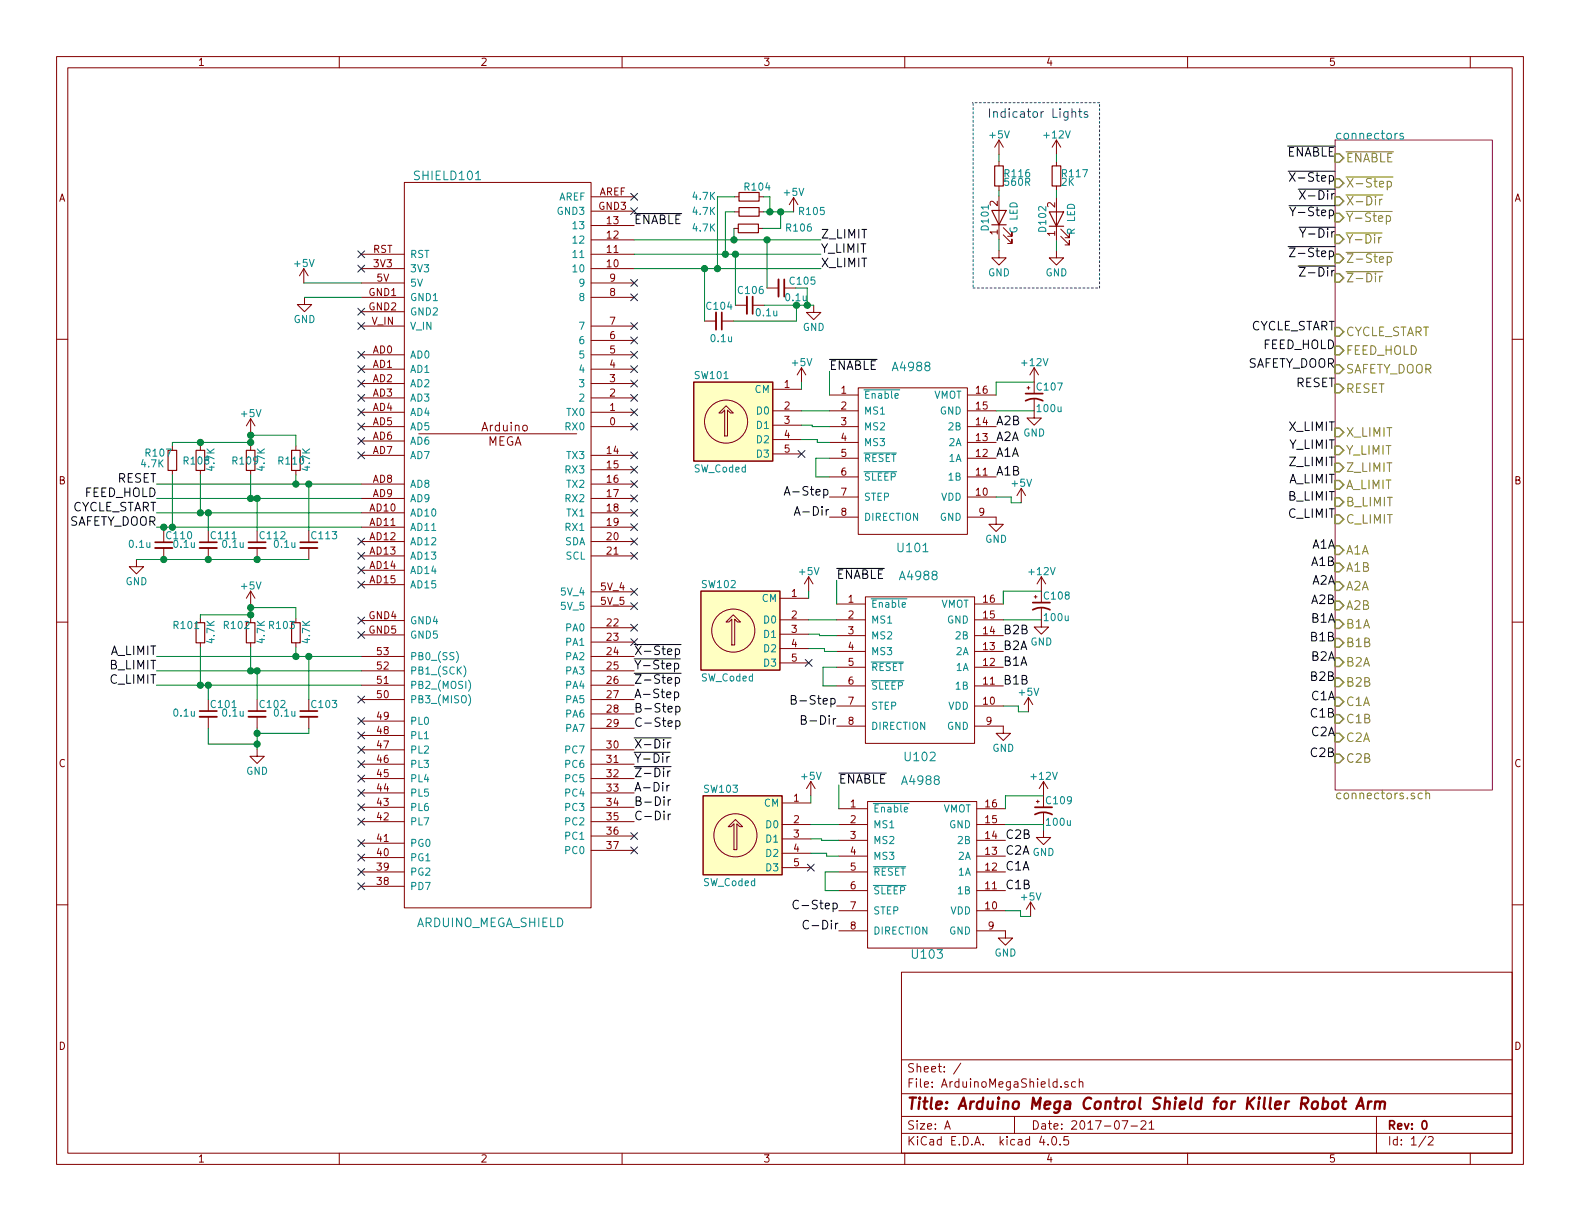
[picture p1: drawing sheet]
EESchema Schematic File Version 2
LIBS:ArduinoMegaShield
LIBS:power
LIBS:device
LIBS:transistors
LIBS:conn
LIBS:linear
LIBS:regul
LIBS:74xx
LIBS:cmos4000
LIBS:adc-dac
LIBS:memory
LIBS:xilinx
LIBS:microcontrollers
LIBS:dsp
LIBS:microchip
LIBS:analog_switches
LIBS:motorola
LIBS:texas
LIBS:intel
LIBS:audio
LIBS:interface
LIBS:digital-audio
LIBS:philips
LIBS:display
LIBS:cypress
LIBS:siliconi
LIBS:opto
LIBS:atmel
LIBS:contrib
LIBS:valves
LIBS:switches
LIBS:ArduinoMegaShield-cache
EELAYER 25 0
EELAYER END
$Descr A 11000 8500
encoding utf-8
Sheet 1 2
Title "Arduino Mega Control Shield for Killer Robot Arm"
Date "2017-07-21"
Rev "0"
Comp ""
Comment1 ""
Comment2 ""
Comment3 ""
Comment4 ""
$EndDescr
$Comp
L A4988 U101
U 1 1
P 6365 3180
F 0 "U101" H 6355 2550 60  0000 C CNN
F 1 "A4988" H 6345 3810 60  0000 C CNN
F 2 "6axis:A4988" H 6355 3110 60  0001 C CNN
F 3 "" H 6355 3110 60  0001 C CNN
	1    6365 3180
	1    0    0    -1  
$EndComp
$Comp
L A4988 U102
U 1 1
P 6415 4635
F 0 "U102" H 6405 4005 60  0000 C CNN
F 1 "A4988" H 6395 5265 60  0000 C CNN
F 2 "6axis:A4988" H 6405 4565 60  0001 C CNN
F 3 "" H 6405 4565 60  0001 C CNN
	1    6415 4635
	1    0    0    -1  
$EndComp
$Comp
L A4988 U103
U 1 1
P 6430 6060
F 0 "U103" H 6455 5480 60  0000 C CNN
F 1 "A4988" H 6410 6690 60  0000 C CNN
F 2 "6axis:A4988" H 6420 5990 60  0001 C CNN
F 3 "" H 6420 5990 60  0001 C CNN
	1    6430 6060
	1    0    0    -1  
$EndComp
Text Label 6935 3190 0    60   ~ 0
A1A
Text Label 6935 3320 0    60   ~ 0
A1B
Text Label 6935 3080 0    60   ~ 0
A2A
Text Label 6935 2970 0    60   ~ 0
A2B
Text Label 6985 4645 0    60   ~ 0
B1A
Text Label 6985 4775 0    60   ~ 0
B1B
Text Label 6985 4535 0    60   ~ 0
B2A
Text Label 6985 4425 0    60   ~ 0
B2B
Text Label 7000 6070 0    60   ~ 0
C1A
Text Label 7000 6200 0    60   ~ 0
C1B
Text Label 7000 5960 0    60   ~ 0
C2A
Text Label 7000 5850 0    60   ~ 0
C2B
$Comp
L GND #PWR01
U 1 1
P 6935 3600
F 0 "#PWR01" H 6935 3350 50  0001 C CNN
F 1 "GND" H 6935 3450 50  0000 C CNN
F 2 "" H 6935 3600 50  0000 C CNN
F 3 "" H 6935 3600 50  0000 C CNN
	1    6935 3600
	1    0    0    -1  
$EndComp
$Comp
L GND #PWR02
U 1 1
P 6985 5055
F 0 "#PWR02" H 6985 4805 50  0001 C CNN
F 1 "GND" H 6985 4905 50  0000 C CNN
F 2 "" H 6985 5055 50  0000 C CNN
F 3 "" H 6985 5055 50  0000 C CNN
	1    6985 5055
	1    0    0    -1  
$EndComp
$Comp
L GND #PWR03
U 1 1
P 7000 6480
F 0 "#PWR03" H 7000 6230 50  0001 C CNN
F 1 "GND" H 7000 6330 50  0000 C CNN
F 2 "" H 7000 6480 50  0000 C CNN
F 3 "" H 7000 6480 50  0000 C CNN
	1    7000 6480
	1    0    0    -1  
$EndComp
$Comp
L GND #PWR04
U 1 1
P 7200 2860
F 0 "#PWR04" H 7200 2610 50  0001 C CNN
F 1 "GND" H 7200 2710 50  0000 C CNN
F 2 "" H 7200 2860 50  0000 C CNN
F 3 "" H 7200 2860 50  0000 C CNN
	1    7200 2860
	1    0    0    -1  
$EndComp
$Comp
L +12V #PWR05
U 1 1
P 7200 2660
F 0 "#PWR05" H 7200 2510 50  0001 C CNN
F 1 "+12V" H 7200 2800 50  0000 C CNN
F 2 "" H 7200 2660 50  0000 C CNN
F 3 "" H 7200 2660 50  0000 C CNN
	1    7200 2660
	1    0    0    -1  
$EndComp
Text Label 5775 2585 0    60   ~ 0
~ENABLE
$Comp
L +5V #PWR06
U 1 1
P 7110 3500
F 0 "#PWR06" H 7110 3350 50  0001 C CNN
F 1 "+5V" H 7110 3640 50  0000 C CNN
F 2 "" H 7110 3500 50  0000 C CNN
F 3 "" H 7110 3500 50  0000 C CNN
F 4 "Value" H 7110 3500 60  0001 C CNN "Fieldname"
	1    7110 3500
	1    0    0    -1  
$EndComp
$Comp
L +5V #PWR07
U 1 1
P 7160 4955
F 0 "#PWR07" H 7160 4805 50  0001 C CNN
F 1 "+5V" H 7160 5095 50  0000 C CNN
F 2 "" H 7160 4955 50  0000 C CNN
F 3 "" H 7160 4955 50  0000 C CNN
F 4 "Value" H 7160 4955 60  0001 C CNN "Fieldname"
	1    7160 4955
	1    0    0    -1  
$EndComp
$Comp
L +5V #PWR08
U 1 1
P 7175 6380
F 0 "#PWR08" H 7175 6230 50  0001 C CNN
F 1 "+5V" H 7175 6520 50  0000 C CNN
F 2 "" H 7175 6380 50  0000 C CNN
F 3 "" H 7175 6380 50  0000 C CNN
F 4 "Value" H 7175 6380 60  0001 C CNN "Fieldname"
	1    7175 6380
	1    0    0    -1  
$EndComp
$Comp
L CP1_Small C107
U 1 1
P 7200 2760
F 0 "C107" H 7210 2830 50  0000 L CNN
F 1 "100u" H 7210 2680 50  0000 L CNN
F 2 "Capacitors_THT:C_Radial_D6.3_L11.2_P2.5" H 7200 2760 50  0001 C CNN
F 3 "https://industrial.panasonic.com/cdbs/www-data/pdf/RDF0000/ABA0000C1018.pdf" H 7200 2760 50  0001 C CNN
F 4 "Value" H 7200 2760 60  0001 C CNN "Fieldname"
F 5 "EEU-FM1E101" H 7200 2760 60  0001 C CNN "MPN"
	1    7200 2760
	1    0    0    -1  
$EndComp
$Comp
L GND #PWR09
U 1 1
P 7250 4315
F 0 "#PWR09" H 7250 4065 50  0001 C CNN
F 1 "GND" H 7250 4165 50  0000 C CNN
F 2 "" H 7250 4315 50  0000 C CNN
F 3 "" H 7250 4315 50  0000 C CNN
	1    7250 4315
	1    0    0    -1  
$EndComp
$Comp
L +12V #PWR010
U 1 1
P 7250 4115
F 0 "#PWR010" H 7250 3965 50  0001 C CNN
F 1 "+12V" H 7250 4255 50  0000 C CNN
F 2 "" H 7250 4115 50  0000 C CNN
F 3 "" H 7250 4115 50  0000 C CNN
	1    7250 4115
	1    0    0    -1  
$EndComp
$Comp
L CP1_Small C108
U 1 1
P 7250 4215
F 0 "C108" H 7260 4285 50  0000 L CNN
F 1 "100u" H 7260 4135 50  0000 L CNN
F 2 "Capacitors_THT:C_Radial_D6.3_L11.2_P2.5" H 7250 4215 50  0001 C CNN
F 3 "https://industrial.panasonic.com/cdbs/www-data/pdf/RDF0000/ABA0000C1018.pdf" H 7250 4215 50  0001 C CNN
F 4 "Value" H 7250 4215 60  0001 C CNN "Fieldname"
F 5 "EEU-FM1E101" H 7250 4215 60  0001 C CNN "MPN"
	1    7250 4215
	1    0    0    -1  
$EndComp
$Comp
L GND #PWR011
U 1 1
P 7265 5780
F 0 "#PWR011" H 7265 5530 50  0001 C CNN
F 1 "GND" H 7265 5630 50  0000 C CNN
F 2 "" H 7265 5780 50  0000 C CNN
F 3 "" H 7265 5780 50  0000 C CNN
	1    7265 5780
	1    0    0    -1  
$EndComp
$Comp
L +12V #PWR012
U 1 1
P 7265 5540
F 0 "#PWR012" H 7265 5390 50  0001 C CNN
F 1 "+12V" H 7265 5680 50  0000 C CNN
F 2 "" H 7265 5540 50  0000 C CNN
F 3 "" H 7265 5540 50  0000 C CNN
	1    7265 5540
	1    0    0    -1  
$EndComp
$Comp
L CP1_Small C109
U 1 1
P 7265 5640
F 0 "C109" H 7275 5710 50  0000 L CNN
F 1 "100u" H 7275 5560 50  0000 L CNN
F 2 "Capacitors_THT:C_Radial_D6.3_L11.2_P2.5" H 7265 5640 50  0001 C CNN
F 3 "https://industrial.panasonic.com/cdbs/www-data/pdf/RDF0000/ABA0000C1018.pdf" H 7265 5640 50  0001 C CNN
F 4 "Value" H 7265 5640 60  0001 C CNN "Fieldname"
F 5 "EEU-FM1E101" H 7265 5640 60  0001 C CNN "MPN"
	1    7265 5640
	1    0    0    -1  
$EndComp
Text Label 5775 3600 2    60   ~ 0
A-Dir
Text Label 5825 5055 2    60   ~ 0
B-Dir
Text Label 5840 6480 2    60   ~ 0
C-Dir
Text Label 5775 3460 2    60   ~ 0
A-Step
Text Label 5825 4915 2    60   ~ 0
B-Step
Text Label 5840 6340 2    60   ~ 0
C-Step
$Comp
L +5V #PWR013
U 1 1
P 5580 2660
F 0 "#PWR013" H 5580 2510 50  0001 C CNN
F 1 "+5V" H 5580 2800 50  0000 C CNN
F 2 "" H 5580 2660 50  0000 C CNN
F 3 "" H 5580 2660 50  0000 C CNN
F 4 "Value" H 5580 2660 60  0001 C CNN "Fieldname"
	1    5580 2660
	1    0    0    -1  
$EndComp
$Comp
L ARDUINO_MEGA_SHIELD SHIELD101
U 1 1
P 3515 3720
F 0 "SHIELD101" H 3115 6220 60  0000 C CNN
F 1 "ARDUINO_MEGA_SHIELD" H 3415 1020 60  0000 C CNN
F 2 "arduino-shields:ARDUINO_MEGA_SHIELD" H 3515 3720 60  0001 C CNN
F 3 "" H 3515 3720 60  0001 C CNN
	1    3515 3720
	1    0    0    -1  
$EndComp
Text Label 4415 4570 0    60   ~ 0
~X-Step
Text Label 4415 4670 0    60   ~ 0
~Y-Step
Text Label 4415 4770 0    60   ~ 0
~Z-Step
Text Label 4415 5220 0    60   ~ 0
~X-Dir
Text Label 4415 5320 0    60   ~ 0
~Y-Dir
Text Label 4415 5420 0    60   ~ 0
~Z-Dir
Text Label 4415 1570 0    60   ~ 0
~ENABLE
$Comp
L +5V #PWR014
U 1 1
P 2115 1970
F 0 "#PWR014" H 2115 1820 50  0001 C CNN
F 1 "+5V" H 2115 2110 50  0000 C CNN
F 2 "" H 2115 1970 50  0000 C CNN
F 3 "" H 2115 1970 50  0000 C CNN
	1    2115 1970
	1    0    0    -1  
$EndComp
$Comp
L GND #PWR015
U 1 1
P 2120 2070
F 0 "#PWR015" H 2120 1820 50  0001 C CNN
F 1 "GND" H 2120 1920 50  0000 C CNN
F 2 "" H 2120 2070 50  0000 C CNN
F 3 "" H 2120 2070 50  0000 C CNN
	1    2120 2070
	1    0    0    -1  
$EndComp
Text Label 4415 5520 0    60   ~ 0
A-Dir
Text Label 4415 5620 0    60   ~ 0
B-Dir
Text Label 4415 5720 0    60   ~ 0
C-Dir
Text Label 4415 4870 0    60   ~ 0
A-Step
Text Label 4415 4970 0    60   ~ 0
B-Step
Text Label 4415 5070 0    60   ~ 0
C-Step
Text Label 5715 1870 0    60   ~ 0
X_LIMIT
Text Label 5715 1770 0    60   ~ 0
Y_LIMIT
Text Label 5715 1670 0    60   ~ 0
Z_LIMIT
Text Label 1090 4570 2    60   ~ 0
A_LIMIT
Text Label 1090 4670 2    60   ~ 0
B_LIMIT
Text Label 1090 4770 2    60   ~ 0
C_LIMIT
NoConn ~ 2515 6170
NoConn ~ 2515 6070
NoConn ~ 2515 5970
NoConn ~ 2515 5870
NoConn ~ 2515 5620
NoConn ~ 2515 5520
NoConn ~ 2515 5420
NoConn ~ 2515 5320
NoConn ~ 2515 5720
NoConn ~ 2515 5220
NoConn ~ 2515 5120
NoConn ~ 2515 5020
NoConn ~ 2515 4870
NoConn ~ 2515 4420
NoConn ~ 2515 4320
NoConn ~ 2515 4070
NoConn ~ 2515 3970
NoConn ~ 2515 3870
NoConn ~ 2515 3770
NoConn ~ 2515 3170
NoConn ~ 2515 3070
NoConn ~ 2515 2970
NoConn ~ 2515 2870
NoConn ~ 2515 2770
NoConn ~ 2515 2670
NoConn ~ 2515 2570
NoConn ~ 2515 2470
NoConn ~ 2515 2270
NoConn ~ 2515 2170
NoConn ~ 2515 1870
NoConn ~ 4415 1370
NoConn ~ 4415 1470
NoConn ~ 4415 1970
NoConn ~ 4415 2070
NoConn ~ 4415 2270
NoConn ~ 4415 2370
NoConn ~ 4415 2470
NoConn ~ 4415 2570
NoConn ~ 4415 2670
NoConn ~ 4415 2770
NoConn ~ 4415 2870
NoConn ~ 4415 2970
NoConn ~ 4415 3170
NoConn ~ 4415 3270
NoConn ~ 4415 3370
NoConn ~ 4415 3470
NoConn ~ 4415 3570
NoConn ~ 4415 3670
NoConn ~ 4415 3770
NoConn ~ 4415 3870
NoConn ~ 4415 4120
NoConn ~ 4415 4220
NoConn ~ 4415 4370
NoConn ~ 4415 4470
NoConn ~ 4415 5820
NoConn ~ 4415 5920
Text Label 1090 3670 2    60   ~ 0
SAFETY_DOOR
Text Label 1090 3570 2    60   ~ 0
CYCLE_START
Text Label 1090 3470 2    60   ~ 0
FEED_HOLD
Text Label 1090 3370 2    60   ~ 0
RESET
NoConn ~ 2515 1770
$Comp
L R_Small R103
U 1 1
P 2060 4405
F 0 "R103" H 1865 4460 50  0000 L CNN
F 1 "4.7K" V 2130 4325 50  0000 L CNN
F 2 "Resistors_SMD:R_0805_HandSoldering" H 2060 4405 50  0001 C CNN
F 3 "" H 2060 4405 50  0000 C CNN
F 4 "Value" H 2060 4405 60  0001 C CNN "Fieldname"
	1    2060 4405
	1    0    0    -1  
$EndComp
$Comp
L C_Small C101
U 1 1
P 1450 4970
F 0 "C101" H 1460 5040 50  0000 L CNN
F 1 "0.1u" H 1200 4980 50  0000 L CNN
F 2 "Capacitors_SMD:C_0805_HandSoldering" H 1450 4970 50  0001 C CNN
F 3 "" H 1450 4970 50  0000 C CNN
F 4 "Value" H 1450 4970 60  0001 C CNN "Fieldname"
	1    1450 4970
	1    0    0    -1  
$EndComp
$Comp
L GND #PWR016
U 1 1
P 1790 5215
F 0 "#PWR016" H 1790 4965 50  0001 C CNN
F 1 "GND" H 1790 5065 50  0000 C CNN
F 2 "" H 1790 5215 50  0000 C CNN
F 3 "" H 1790 5215 50  0000 C CNN
	1    1790 5215
	1    0    0    -1  
$EndComp
$Comp
L R_Small R102
U 1 1
P 1745 4405
F 0 "R102" H 1550 4460 50  0000 L CNN
F 1 "4.7K" V 1815 4325 50  0000 L CNN
F 2 "Resistors_SMD:R_0805_HandSoldering" H 1745 4405 50  0001 C CNN
F 3 "" H 1745 4405 50  0000 C CNN
F 4 "Value" H 1745 4405 60  0001 C CNN "Fieldname"
	1    1745 4405
	1    0    0    -1  
$EndComp
$Comp
L C_Small C102
U 1 1
P 1790 4970
F 0 "C102" H 1800 5040 50  0000 L CNN
F 1 "0.1u" H 1540 4980 50  0000 L CNN
F 2 "Capacitors_SMD:C_0805_HandSoldering" H 1790 4970 50  0001 C CNN
F 3 "" H 1790 4970 50  0000 C CNN
F 4 "Value" H 1790 4970 60  0001 C CNN "Fieldname"
	1    1790 4970
	1    0    0    -1  
$EndComp
$Comp
L R_Small R101
U 1 1
P 1395 4405
F 0 "R101" H 1200 4460 50  0000 L CNN
F 1 "4.7K" V 1465 4325 50  0000 L CNN
F 2 "Resistors_SMD:R_0805_HandSoldering" H 1395 4405 50  0001 C CNN
F 3 "" H 1395 4405 50  0000 C CNN
F 4 "Value" H 1395 4405 60  0001 C CNN "Fieldname"
	1    1395 4405
	1    0    0    -1  
$EndComp
$Comp
L +5V #PWR017
U 1 1
P 1745 4215
F 0 "#PWR017" H 1745 4065 50  0001 C CNN
F 1 "+5V" H 1745 4355 50  0000 C CNN
F 2 "" H 1745 4215 50  0000 C CNN
F 3 "" H 1745 4215 50  0000 C CNN
F 4 "Value" H 1745 4215 60  0001 C CNN "Fieldname"
	1    1745 4215
	1    0    0    -1  
$EndComp
$Comp
L C_Small C103
U 1 1
P 2150 4970
F 0 "C103" H 2160 5040 50  0000 L CNN
F 1 "0.1u" H 1900 4980 50  0000 L CNN
F 2 "Capacitors_SMD:C_0805_HandSoldering" H 2150 4970 50  0001 C CNN
F 3 "" H 2150 4970 50  0000 C CNN
F 4 "Value" H 2150 4970 60  0001 C CNN "Fieldname"
	1    2150 4970
	1    0    0    -1  
$EndComp
$Sheet
S 9295 975  1095 4525
U 599D6050
F0 "connectors" 60
F1 "connectors.sch" 60
F2 "~ENABLE" I L 9295 1100 60 
F3 "~X-Step" I L 9295 1275 60 
F4 "~X-Dir" I L 9295 1400 60 
F5 "~Y-Step" I L 9295 1515 60 
F6 "~Y-Dir" I L 9295 1665 60 
F7 "~Z-Step" I L 9295 1800 60 
F8 "~Z-Dir" I L 9295 1935 60 
F9 "CYCLE_START" I L 9295 2310 60 
F10 "FEED_HOLD" I L 9295 2440 60 
F11 "SAFETY_DOOR" I L 9295 2570 60 
F12 "RESET" I L 9295 2705 60 
F13 "C_LIMIT" I L 9295 3615 60 
F14 "B_LIMIT" I L 9295 3495 60 
F15 "A_LIMIT" I L 9295 3375 60 
F16 "Z_LIMIT" I L 9295 3255 60 
F17 "Y_LIMIT" I L 9295 3135 60 
F18 "X_LIMIT" I L 9295 3010 60 
F19 "A1A" I L 9295 3830 60 
F20 "A1B" I L 9295 3950 60 
F21 "A2A" I L 9295 4080 60 
F22 "A2B" I L 9295 4215 60 
F23 "B1A" I L 9295 4345 60 
F24 "B1B" I L 9295 4475 60 
F25 "B2A" I L 9295 4610 60 
F26 "B2B" I L 9295 4750 60 
F27 "C1A" I L 9295 4885 60 
F28 "C1B" I L 9295 5005 60 
F29 "C2A" I L 9295 5135 60 
F30 "C2B" I L 9295 5280 60 
$EndSheet
$Comp
L R_Small R104
U 1 1
P 5215 1370
F 0 "R104" V 5280 1330 50  0000 L CNN
F 1 "4.7K" V 5215 970 50  0000 L CNN
F 2 "Resistors_SMD:R_0805_HandSoldering" H 5215 1370 50  0001 C CNN
F 3 "" H 5215 1370 50  0000 C CNN
F 4 "Value" H 5215 1370 60  0001 C CNN "Fieldname"
	1    5215 1370
	0    1    -1   0   
$EndComp
$Comp
L C_Small C106
U 1 1
P 5220 2125
F 0 "C106" V 5320 2035 50  0000 L CNN
F 1 "0.1u" V 5165 2160 50  0000 L CNN
F 2 "Capacitors_SMD:C_0805_HandSoldering" H 5220 2125 50  0001 C CNN
F 3 "" H 5220 2125 50  0000 C CNN
F 4 "Value" H 5220 2125 60  0001 C CNN "Fieldname"
	1    5220 2125
	0    1    -1   0   
$EndComp
$Comp
L GND #PWR018
U 1 1
P 5665 2125
F 0 "#PWR018" H 5665 1875 50  0001 C CNN
F 1 "GND" H 5665 1975 50  0000 C CNN
F 2 "" H 5665 2125 50  0000 C CNN
F 3 "" H 5665 2125 50  0000 C CNN
	1    5665 2125
	-1   0    0    -1  
$EndComp
$Comp
L R_Small R105
U 1 1
P 5215 1475
F 0 "R105" V 5215 1815 50  0000 L CNN
F 1 "4.7K" V 5215 1075 50  0000 L CNN
F 2 "Resistors_SMD:R_0805_HandSoldering" H 5215 1475 50  0001 C CNN
F 3 "" H 5215 1475 50  0000 C CNN
F 4 "Value" H 5215 1475 60  0001 C CNN "Fieldname"
	1    5215 1475
	0    1    -1   0   
$EndComp
$Comp
L C_Small C105
U 1 1
P 5440 2005
F 0 "C105" V 5485 2055 50  0000 L CNN
F 1 "0.1u" V 5370 2025 50  0000 L CNN
F 2 "Capacitors_SMD:C_0805_HandSoldering" H 5440 2005 50  0001 C CNN
F 3 "" H 5440 2005 50  0000 C CNN
F 4 "Value" H 5440 2005 60  0001 C CNN "Fieldname"
	1    5440 2005
	0    1    -1   0   
$EndComp
$Comp
L R_Small R106
U 1 1
P 5210 1590
F 0 "R106" V 5210 1845 50  0000 L CNN
F 1 "4.7K" V 5210 1195 50  0000 L CNN
F 2 "Resistors_SMD:R_0805_HandSoldering" H 5210 1590 50  0001 C CNN
F 3 "" H 5210 1590 50  0000 C CNN
F 4 "Value" H 5210 1590 60  0001 C CNN "Fieldname"
	1    5210 1590
	0    1    -1   0   
$EndComp
$Comp
L +5V #PWR019
U 1 1
P 5525 1475
F 0 "#PWR019" H 5525 1325 50  0001 C CNN
F 1 "+5V" H 5525 1615 50  0000 C CNN
F 2 "" H 5525 1475 50  0000 C CNN
F 3 "" H 5525 1475 50  0000 C CNN
F 4 "Value" H 5525 1475 60  0001 C CNN "Fieldname"
	1    5525 1475
	-1   0    0    -1  
$EndComp
$Comp
L C_Small C104
U 1 1
P 5005 2235
F 0 "C104" V 5105 2140 50  0000 L CNN
F 1 "0.1u" V 4880 2170 50  0000 L CNN
F 2 "Capacitors_SMD:C_0805_HandSoldering" H 5005 2235 50  0001 C CNN
F 3 "" H 5005 2235 50  0000 C CNN
F 4 "Value" H 5005 2235 60  0001 C CNN "Fieldname"
	1    5005 2235
	0    1    -1   0   
$EndComp
$Comp
L R_Small R116
U 1 1
P 6955 1225
F 0 "R116" H 6985 1245 50  0000 L CNN
F 1 "560R" H 6985 1185 50  0000 L CNN
F 2 "Resistors_SMD:R_0805_HandSoldering" H 6955 1225 50  0001 C CNN
F 3 "" H 6955 1225 50  0000 C CNN
F 4 "Value" H 6955 1225 60  0001 C CNN "Fieldname"
	1    6955 1225
	1    0    0    -1  
$EndComp
$Comp
L R_Small R117
U 1 1
P 7355 1225
F 0 "R117" H 7385 1245 50  0000 L CNN
F 1 "2K" H 7385 1185 50  0000 L CNN
F 2 "Resistors_SMD:R_0805_HandSoldering" H 7355 1225 50  0001 C CNN
F 3 "" H 7355 1225 50  0000 C CNN
F 4 "Value" H 7355 1225 60  0001 C CNN "Fieldname"
	1    7355 1225
	1    0    0    -1  
$EndComp
$Comp
L LED D101
U 1 1
P 6955 1515
F 0 "D101" H 6955 1615 50  0000 C CNN
F 1 "G LED" H 6955 1415 50  0000 C CNN
F 2 "LEDs:LED_0805" H 6955 1515 50  0001 C CNN
F 3 "" H 6955 1515 50  0000 C CNN
F 4 "Value" H 6955 1515 60  0001 C CNN "Fieldname"
	1    6955 1515
	0    -1   -1   0   
$EndComp
$Comp
L LED D102
U 1 1
P 7355 1525
F 0 "D102" H 7355 1625 50  0000 C CNN
F 1 "R LED" H 7355 1425 50  0000 C CNN
F 2 "LEDs:LED_0805" H 7355 1525 50  0001 C CNN
F 3 "" H 7355 1525 50  0000 C CNN
F 4 "Value" H 7355 1525 60  0001 C CNN "Fieldname"
	1    7355 1525
	0    -1   -1   0   
$EndComp
$Comp
L +12V #PWR020
U 1 1
P 7355 1075
F 0 "#PWR020" H 7355 925 50  0001 C CNN
F 1 "+12V" H 7355 1215 50  0000 C CNN
F 2 "" H 7355 1075 50  0000 C CNN
F 3 "" H 7355 1075 50  0000 C CNN
	1    7355 1075
	1    0    0    -1  
$EndComp
$Comp
L +5V #PWR021
U 1 1
P 6955 1075
F 0 "#PWR021" H 6955 925 50  0001 C CNN
F 1 "+5V" H 6955 1215 50  0000 C CNN
F 2 "" H 6955 1075 50  0000 C CNN
F 3 "" H 6955 1075 50  0000 C CNN
F 4 "Value" H 6955 1075 60  0001 C CNN "Fieldname"
	1    6955 1075
	1    0    0    -1  
$EndComp
Text Notes 6875 820  0    60   ~ 0
Indicator Lights
$Comp
L GND #PWR022
U 1 1
P 6955 1745
F 0 "#PWR022" H 6955 1495 50  0001 C CNN
F 1 "GND" H 6955 1595 50  0000 C CNN
F 2 "" H 6955 1745 50  0000 C CNN
F 3 "" H 6955 1745 50  0000 C CNN
	1    6955 1745
	1    0    0    -1  
$EndComp
$Comp
L GND #PWR023
U 1 1
P 7355 1745
F 0 "#PWR023" H 7355 1495 50  0001 C CNN
F 1 "GND" H 7355 1595 50  0000 C CNN
F 2 "" H 7355 1745 50  0000 C CNN
F 3 "" H 7355 1745 50  0000 C CNN
	1    7355 1745
	1    0    0    -1  
$EndComp
Text Label 9295 1100 2    60   ~ 0
~ENABLE
Text Label 9295 3950 2    60   ~ 0
A1B
Text Label 9295 3830 2    60   ~ 0
A1A
Text Label 9295 4080 2    60   ~ 0
A2A
Text Label 9295 4215 2    60   ~ 0
A2B
Text Label 9295 4750 2    60   ~ 0
B2B
Text Label 9295 4610 2    60   ~ 0
B2A
Text Label 9295 4475 2    60   ~ 0
B1B
Text Label 9295 4345 2    60   ~ 0
B1A
Text Label 9295 4885 2    60   ~ 0
C1A
Text Label 9295 5005 2    60   ~ 0
C1B
Text Label 9295 5135 2    60   ~ 0
C2A
Text Label 9295 5280 2    60   ~ 0
C2B
Text Label 9295 3010 2    60   ~ 0
X_LIMIT
Text Label 9295 3135 2    60   ~ 0
Y_LIMIT
Text Label 9295 3255 2    60   ~ 0
Z_LIMIT
Text Label 9295 3375 2    60   ~ 0
A_LIMIT
Text Label 9295 3495 2    60   ~ 0
B_LIMIT
Text Label 9295 3615 2    60   ~ 0
C_LIMIT
Text Label 9295 2570 2    60   ~ 0
SAFETY_DOOR
Text Label 9295 2310 2    60   ~ 0
CYCLE_START
Text Label 9295 2440 2    60   ~ 0
FEED_HOLD
Text Label 9295 2705 2    60   ~ 0
RESET
Text Label 9295 1275 2    60   ~ 0
~X-Step
Text Label 9295 1515 2    60   ~ 0
~Y-Step
Text Label 9295 1800 2    60   ~ 0
~Z-Step
Text Label 9295 1400 2    60   ~ 0
~X-Dir
Text Label 9295 1665 2    60   ~ 0
~Y-Dir
Text Label 9295 1935 2    60   ~ 0
~Z-Dir
$Comp
L SW_Coded SW101
U 1 1
P 5080 2960
F 0 "SW101" H 4830 3310 50  0000 L CNN
F 1 "SW_Coded" H 4830 2660 50  0000 L CNN
F 2 "6axis:S-1010A" H 5055 2985 50  0001 C CNN
F 3 "https://www.nidec-copal-electronics.com/e/catalog/switch/s-1000a&s-2000a.pdf" H 5055 2985 50  0001 C CNN
F 4 "Value" H 5080 2960 60  0001 C CNN "Fieldname"
F 5 "Copal S-1010A" H 5080 2960 60  0001 C CNN "MPN"
	1    5080 2960
	1    0    0    -1  
$EndComp
NoConn ~ 5580 3160
Text Label 5825 4040 0    60   ~ 0
~ENABLE
$Comp
L +5V #PWR024
U 1 1
P 5645 5540
F 0 "#PWR024" H 5645 5390 50  0001 C CNN
F 1 "+5V" H 5645 5680 50  0000 C CNN
F 2 "" H 5645 5540 50  0000 C CNN
F 3 "" H 5645 5540 50  0000 C CNN
F 4 "Value" H 5645 5540 60  0001 C CNN "Fieldname"
	1    5645 5540
	1    0    0    -1  
$EndComp
$Comp
L SW_Coded SW103
U 1 1
P 5145 5840
F 0 "SW103" H 4895 6190 50  0000 L CNN
F 1 "SW_Coded" H 4895 5540 50  0000 L CNN
F 2 "6axis:S-1010A" H 5120 5865 50  0001 C CNN
F 3 "https://www.nidec-copal-electronics.com/e/catalog/switch/s-1000a&s-2000a.pdf" H 5120 5865 50  0001 C CNN
F 4 "Value" H 5145 5840 60  0001 C CNN "Fieldname"
F 5 "Copal S-1010A" H 5145 5840 60  0001 C CNN "MPN"
	1    5145 5840
	1    0    0    -1  
$EndComp
NoConn ~ 5645 6040
$Comp
L +5V #PWR025
U 1 1
P 5630 4115
F 0 "#PWR025" H 5630 3965 50  0001 C CNN
F 1 "+5V" H 5630 4255 50  0000 C CNN
F 2 "" H 5630 4115 50  0000 C CNN
F 3 "" H 5630 4115 50  0000 C CNN
F 4 "Value" H 5630 4115 60  0001 C CNN "Fieldname"
	1    5630 4115
	1    0    0    -1  
$EndComp
$Comp
L SW_Coded SW102
U 1 1
P 5130 4415
F 0 "SW102" H 4880 4765 50  0000 L CNN
F 1 "SW_Coded" H 4880 4115 50  0000 L CNN
F 2 "6axis:S-1010A" H 5105 4440 50  0001 C CNN
F 3 "https://www.nidec-copal-electronics.com/e/catalog/switch/s-1000a&s-2000a.pdf" H 5105 4440 50  0001 C CNN
F 4 "Value" H 5130 4415 60  0001 C CNN "Fieldname"
F 5 "Copal S-1010A" H 5130 4415 60  0001 C CNN "MPN"
	1    5130 4415
	1    0    0    -1  
$EndComp
NoConn ~ 5630 4615
Text Label 5840 5465 0    60   ~ 0
~ENABLE
$Comp
L R_Small R110
U 1 1
P 2060 3205
F 0 "R110" H 1930 3205 50  0000 L CNN
F 1 "4.7K" V 2130 3125 50  0000 L CNN
F 2 "Resistors_SMD:R_0805_HandSoldering" H 2060 3205 50  0001 C CNN
F 3 "" H 2060 3205 50  0000 C CNN
F 4 "Value" H 2060 3205 60  0001 C CNN "Fieldname"
	1    2060 3205
	1    0    0    -1  
$EndComp
$Comp
L C_Small C111
U 1 1
P 1450 3795
F 0 "C111" H 1460 3865 50  0000 L CNN
F 1 "0.1u" H 1200 3805 50  0000 L CNN
F 2 "Capacitors_SMD:C_0805_HandSoldering" H 1450 3795 50  0001 C CNN
F 3 "" H 1450 3795 50  0000 C CNN
F 4 "Value" H 1450 3795 60  0001 C CNN "Fieldname"
	1    1450 3795
	1    0    0    -1  
$EndComp
$Comp
L GND #PWR026
U 1 1
P 950 3895
F 0 "#PWR026" H 950 3645 50  0001 C CNN
F 1 "GND" H 950 3745 50  0000 C CNN
F 2 "" H 950 3895 50  0000 C CNN
F 3 "" H 950 3895 50  0000 C CNN
	1    950  3895
	1    0    0    -1  
$EndComp
$Comp
L R_Small R109
U 1 1
P 1745 3205
F 0 "R109" H 1610 3205 50  0000 L CNN
F 1 "4.7K" V 1815 3125 50  0000 L CNN
F 2 "Resistors_SMD:R_0805_HandSoldering" H 1745 3205 50  0001 C CNN
F 3 "" H 1745 3205 50  0000 C CNN
F 4 "Value" H 1745 3205 60  0001 C CNN "Fieldname"
	1    1745 3205
	1    0    0    -1  
$EndComp
$Comp
L C_Small C112
U 1 1
P 1790 3795
F 0 "C112" H 1800 3865 50  0000 L CNN
F 1 "0.1u" H 1540 3805 50  0000 L CNN
F 2 "Capacitors_SMD:C_0805_HandSoldering" H 1790 3795 50  0001 C CNN
F 3 "" H 1790 3795 50  0000 C CNN
F 4 "Value" H 1790 3795 60  0001 C CNN "Fieldname"
	1    1790 3795
	1    0    0    -1  
$EndComp
$Comp
L R_Small R108
U 1 1
P 1395 3205
F 0 "R108" H 1270 3205 50  0000 L CNN
F 1 "4.7K" V 1465 3125 50  0000 L CNN
F 2 "Resistors_SMD:R_0805_HandSoldering" H 1395 3205 50  0001 C CNN
F 3 "" H 1395 3205 50  0000 C CNN
F 4 "Value" H 1395 3205 60  0001 C CNN "Fieldname"
	1    1395 3205
	1    0    0    -1  
$EndComp
$Comp
L +5V #PWR027
U 1 1
P 1745 3015
F 0 "#PWR027" H 1745 2865 50  0001 C CNN
F 1 "+5V" H 1745 3155 50  0000 C CNN
F 2 "" H 1745 3015 50  0000 C CNN
F 3 "" H 1745 3015 50  0000 C CNN
F 4 "Value" H 1745 3015 60  0001 C CNN "Fieldname"
	1    1745 3015
	1    0    0    -1  
$EndComp
$Comp
L C_Small C113
U 1 1
P 2150 3795
F 0 "C113" H 2160 3865 50  0000 L CNN
F 1 "0.1u" H 1900 3805 50  0000 L CNN
F 2 "Capacitors_SMD:C_0805_HandSoldering" H 2150 3795 50  0001 C CNN
F 3 "" H 2150 3795 50  0000 C CNN
F 4 "Value" H 2150 3795 60  0001 C CNN "Fieldname"
	1    2150 3795
	1    0    0    -1  
$EndComp
$Comp
L C_Small C110
U 1 1
P 1140 3795
F 0 "C110" H 1150 3865 50  0000 L CNN
F 1 "0.1u" H 890 3805 50  0000 L CNN
F 2 "Capacitors_SMD:C_0805_HandSoldering" H 1140 3795 50  0001 C CNN
F 3 "" H 1140 3795 50  0000 C CNN
F 4 "Value" H 1140 3795 60  0001 C CNN "Fieldname"
	1    1140 3795
	1    0    0    -1  
$EndComp
$Comp
L R_Small R107
U 1 1
P 1200 3205
F 0 "R107" H 1005 3260 50  0000 L CNN
F 1 "4.7K" H 975 3185 50  0000 L CNN
F 2 "Resistors_SMD:R_0805_HandSoldering" H 1200 3205 50  0001 C CNN
F 3 "" H 1200 3205 50  0000 C CNN
F 4 "Value" H 1200 3205 60  0001 C CNN "Fieldname"
	1    1200 3205
	1    0    0    -1  
$EndComp
Wire Wire Line
	6935 2860 7200 2860
Wire Wire Line
	6935 3460 7040 3460
Wire Wire Line
	7040 3460 7040 3500
Wire Wire Line
	7040 3500 7110 3500
Wire Wire Line
	6985 4915 7090 4915
Wire Wire Line
	7090 4915 7090 4955
Wire Wire Line
	7090 4955 7160 4955
Wire Wire Line
	7000 6340 7105 6340
Wire Wire Line
	7105 6340 7105 6380
Wire Wire Line
	7105 6380 7175 6380
Wire Wire Line
	6935 2750 6935 2660
Wire Wire Line
	6935 2660 7200 2660
Wire Wire Line
	6985 4315 7250 4315
Wire Wire Line
	6985 4115 7250 4115
Wire Wire Line
	6985 4115 6985 4205
Wire Wire Line
	7000 5540 7265 5540
Wire Wire Line
	7000 5540 7000 5630
Wire Wire Line
	7000 5740 7265 5740
Wire Wire Line
	7265 5740 7265 5780
Wire Wire Line
	5775 3190 5680 3190
Wire Wire Line
	5680 3190 5680 3320
Wire Wire Line
	5680 3320 5775 3320
Wire Wire Line
	2515 1970 2115 1970
Wire Wire Line
	2515 2070 2120 2070
Wire Wire Line
	1090 4570 2515 4570
Wire Wire Line
	1090 4670 2515 4670
Wire Wire Line
	1090 4770 2515 4770
Wire Wire Line
	2060 4505 2060 4570
Connection ~ 2060 4570
Wire Wire Line
	1745 4505 1745 4670
Connection ~ 1745 4670
Wire Wire Line
	1395 4505 1395 4770
Connection ~ 1395 4770
Wire Wire Line
	2150 4870 2150 4570
Connection ~ 2150 4570
Wire Wire Line
	1790 4870 1790 4670
Connection ~ 1790 4670
Wire Wire Line
	1450 4770 1450 4870
Connection ~ 1450 4770
Wire Wire Line
	1790 5070 1790 5215
Wire Wire Line
	2150 5070 2150 5105
Wire Wire Line
	2150 5105 1790 5105
Connection ~ 1790 5105
Wire Wire Line
	1450 5070 1450 5180
Wire Wire Line
	1450 5180 1790 5180
Connection ~ 1790 5180
Wire Wire Line
	1745 4215 1745 4305
Wire Wire Line
	2060 4305 2060 4230
Wire Wire Line
	2060 4230 1745 4230
Connection ~ 1745 4230
Wire Wire Line
	1395 4305 1395 4280
Wire Wire Line
	1395 4280 1745 4280
Connection ~ 1745 4280
Wire Wire Line
	4415 1670 5715 1670
Wire Wire Line
	4415 1770 5715 1770
Wire Wire Line
	4415 1870 5715 1870
Wire Wire Line
	6955 1325 6955 1365
Wire Wire Line
	7355 1325 7355 1375
Wire Wire Line
	6955 1075 6955 1125
Wire Wire Line
	7355 1075 7355 1125
Wire Wire Line
	6955 1665 6955 1745
Wire Wire Line
	7355 1675 7355 1745
Wire Notes Line
	6775 720  6775 2005
Wire Notes Line
	6775 2005 7655 2005
Wire Notes Line
	7655 2005 7655 715 
Wire Notes Line
	7655 715  6770 715 
Wire Wire Line
	5775 2750 5775 2585
Wire Wire Line
	5580 2860 5775 2860
Wire Wire Line
	5580 2960 5655 2960
Wire Wire Line
	5655 2960 5655 2970
Wire Wire Line
	5655 2970 5775 2970
Wire Wire Line
	5580 3060 5690 3060
Wire Wire Line
	5690 3060 5690 3080
Wire Wire Line
	5690 3080 5775 3080
Wire Wire Line
	5580 2660 5580 2710
Wire Wire Line
	5825 4205 5825 4040
Wire Wire Line
	5840 6070 5745 6070
Wire Wire Line
	5745 6070 5745 6200
Wire Wire Line
	5745 6200 5840 6200
Wire Wire Line
	5645 5740 5840 5740
Wire Wire Line
	5645 5840 5720 5840
Wire Wire Line
	5720 5840 5720 5850
Wire Wire Line
	5720 5850 5840 5850
Wire Wire Line
	5645 5940 5755 5940
Wire Wire Line
	5755 5940 5755 5960
Wire Wire Line
	5755 5960 5840 5960
Wire Wire Line
	5645 5540 5645 5590
Wire Wire Line
	5825 4645 5730 4645
Wire Wire Line
	5730 4645 5730 4775
Wire Wire Line
	5730 4775 5825 4775
Wire Wire Line
	5630 4315 5825 4315
Wire Wire Line
	5630 4415 5705 4415
Wire Wire Line
	5705 4415 5705 4425
Wire Wire Line
	5705 4425 5825 4425
Wire Wire Line
	5630 4515 5740 4515
Wire Wire Line
	5740 4515 5740 4535
Wire Wire Line
	5740 4535 5825 4535
Wire Wire Line
	5630 4115 5630 4165
Wire Wire Line
	5840 5630 5840 5465
Wire Wire Line
	1090 3370 2515 3370
Wire Wire Line
	1090 3470 2515 3470
Wire Wire Line
	1090 3570 2515 3570
Wire Wire Line
	2060 3305 2060 3370
Connection ~ 2060 3370
Wire Wire Line
	1745 3305 1745 3470
Connection ~ 1745 3470
Wire Wire Line
	1395 3305 1395 3570
Connection ~ 1395 3570
Wire Wire Line
	2150 3695 2150 3370
Connection ~ 2150 3370
Wire Wire Line
	1790 3695 1790 3470
Connection ~ 1790 3470
Wire Wire Line
	1450 3570 1450 3695
Connection ~ 1450 3570
Wire Wire Line
	1745 3015 1745 3105
Wire Wire Line
	2060 3105 2060 3030
Wire Wire Line
	2060 3030 1745 3030
Connection ~ 1745 3030
Wire Wire Line
	1395 3105 1395 3080
Wire Wire Line
	1200 3080 1745 3080
Connection ~ 1745 3080
Wire Wire Line
	5110 1590 5110 1670
Connection ~ 5110 1670
Wire Wire Line
	5115 1475 5050 1475
Wire Wire Line
	5050 1475 5050 1770
Connection ~ 5050 1770
Wire Wire Line
	5115 1370 4995 1370
Wire Wire Line
	4995 1370 4995 1870
Connection ~ 4995 1870
Wire Wire Line
	5315 1475 5525 1475
Wire Wire Line
	5315 1370 5360 1370
Wire Wire Line
	5360 1370 5360 1475
Connection ~ 5360 1475
Wire Wire Line
	5310 1590 5435 1590
Wire Wire Line
	5435 1590 5435 1475
Connection ~ 5435 1475
Wire Wire Line
	5320 2125 5665 2125
Wire Wire Line
	5540 2005 5620 2005
Wire Wire Line
	5620 2005 5620 2125
Connection ~ 5620 2125
Wire Wire Line
	5105 2235 5545 2235
Wire Wire Line
	5545 2235 5545 2125
Connection ~ 5545 2125
Wire Wire Line
	5340 2005 5340 1670
Connection ~ 5340 1670
Wire Wire Line
	5120 2125 5120 1770
Connection ~ 5120 1770
Wire Wire Line
	4905 2235 4905 1870
Connection ~ 4905 1870
Wire Wire Line
	1090 3670 2515 3670
Wire Wire Line
	1140 3695 1140 3670
Connection ~ 1140 3670
Wire Wire Line
	950  3895 2150 3895
Connection ~ 1140 3895
Connection ~ 1450 3895
Connection ~ 1790 3895
Wire Wire Line
	1200 3305 1200 3670
Connection ~ 1200 3670
Wire Wire Line
	1200 3105 1200 3080
Connection ~ 1395 3080
$EndSCHEMATC
